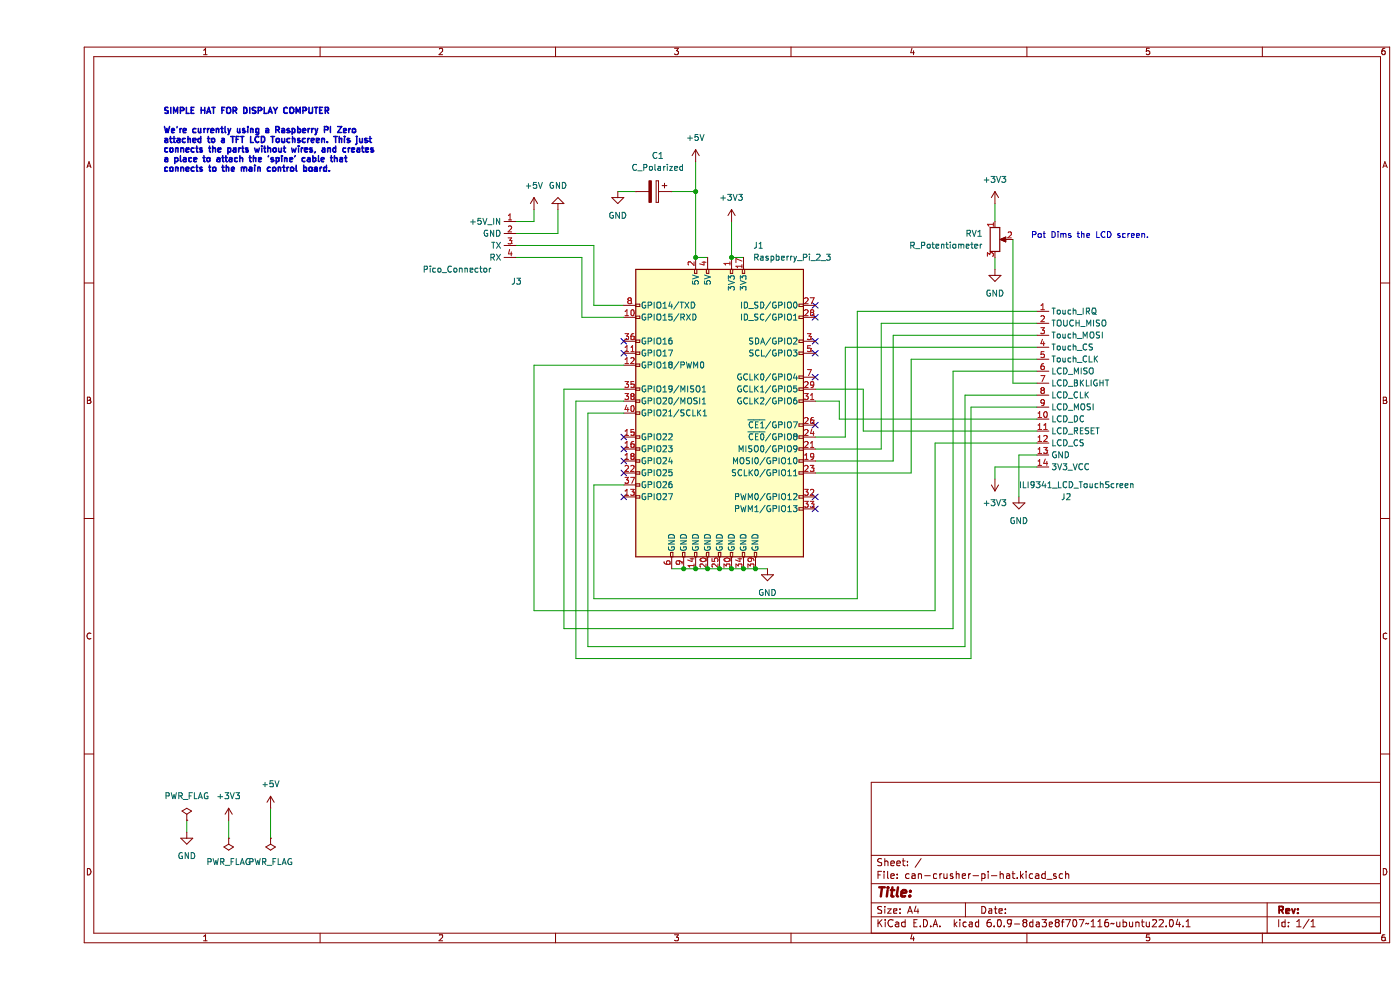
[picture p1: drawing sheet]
(kicad_sch (version 20211123) (generator eeschema)

 (paper "A4")

 (lib_symbols
  (symbol "Connector:Raspberry_Pi_2_3" (pin_names (offset 1.016)) (in_bom yes) (on_board yes)
   (property "Reference" "J" (id 0) (at -17.78 31.75 0) (effects (font (size 1.27 1.27)) (justify left bottom)))
   (property "Value" "Raspberry_Pi_2_3" (id 1) (at 10.16 -31.75 0) (effects (font (size 1.27 1.27)) (justify left top)))
   (property "Footprint" "" (id 2) (at 0 0 0) (effects (font (size 1.27 1.27)) hide))
   (property "Datasheet" "https://www.raspberrypi.org/documentation/hardware/raspberrypi/schematics/rpi_SCH_3bplus_1p0_reduced.pdf" (id 3) (at 0 0 0) (effects (font (size 1.27 1.27)) hide))
   (symbol "Raspberry_Pi_2_3_0_1"
    (rectangle (start -17.78 30.48) (end 17.78 -30.48) (stroke (width 0.254) (type default) (color 0 0 0 0)) (fill (type background))))
   (symbol "Raspberry_Pi_2_3_1_1"
    (rectangle (start -16.891 -17.526) (end -17.78 -18.034) (stroke (width 0) (type default) (color 0 0 0 0)) (fill (type none)))
    (rectangle (start -16.891 -14.986) (end -17.78 -15.494) (stroke (width 0) (type default) (color 0 0 0 0)) (fill (type none)))
    (rectangle (start -16.891 -12.446) (end -17.78 -12.954) (stroke (width 0) (type default) (color 0 0 0 0)) (fill (type none)))
    (rectangle (start -16.891 -9.906) (end -17.78 -10.414) (stroke (width 0) (type default) (color 0 0 0 0)) (fill (type none)))
    (rectangle (start -16.891 -7.366) (end -17.78 -7.874) (stroke (width 0) (type default) (color 0 0 0 0)) (fill (type none)))
    (rectangle (start -16.891 -4.826) (end -17.78 -5.334) (stroke (width 0) (type default) (color 0 0 0 0)) (fill (type none)))
    (rectangle (start -16.891 0.254) (end -17.78 -0.254) (stroke (width 0) (type default) (color 0 0 0 0)) (fill (type none)))
    (rectangle (start -16.891 2.794) (end -17.78 2.286) (stroke (width 0) (type default) (color 0 0 0 0)) (fill (type none)))
    (rectangle (start -16.891 5.334) (end -17.78 4.826) (stroke (width 0) (type default) (color 0 0 0 0)) (fill (type none)))
    (rectangle (start -16.891 10.414) (end -17.78 9.906) (stroke (width 0) (type default) (color 0 0 0 0)) (fill (type none)))
    (rectangle (start -16.891 12.954) (end -17.78 12.446) (stroke (width 0) (type default) (color 0 0 0 0)) (fill (type none)))
    (rectangle (start -16.891 15.494) (end -17.78 14.986) (stroke (width 0) (type default) (color 0 0 0 0)) (fill (type none)))
    (rectangle (start -16.891 20.574) (end -17.78 20.066) (stroke (width 0) (type default) (color 0 0 0 0)) (fill (type none)))
    (rectangle (start -16.891 23.114) (end -17.78 22.606) (stroke (width 0) (type default) (color 0 0 0 0)) (fill (type none)))
    (rectangle (start -10.414 -29.591) (end -9.906 -30.48) (stroke (width 0) (type default) (color 0 0 0 0)) (fill (type none)))
    (rectangle (start -7.874 -29.591) (end -7.366 -30.48) (stroke (width 0) (type default) (color 0 0 0 0)) (fill (type none)))
    (rectangle (start -5.334 -29.591) (end -4.826 -30.48) (stroke (width 0) (type default) (color 0 0 0 0)) (fill (type none)))
    (rectangle (start -5.334 30.48) (end -4.826 29.591) (stroke (width 0) (type default) (color 0 0 0 0)) (fill (type none)))
    (rectangle (start -2.794 -29.591) (end -2.286 -30.48) (stroke (width 0) (type default) (color 0 0 0 0)) (fill (type none)))
    (rectangle (start -2.794 30.48) (end -2.286 29.591) (stroke (width 0) (type default) (color 0 0 0 0)) (fill (type none)))
    (rectangle (start -0.254 -29.591) (end 0.254 -30.48) (stroke (width 0) (type default) (color 0 0 0 0)) (fill (type none)))
    (rectangle (start 2.286 -29.591) (end 2.794 -30.48) (stroke (width 0) (type default) (color 0 0 0 0)) (fill (type none)))
    (rectangle (start 2.286 30.48) (end 2.794 29.591) (stroke (width 0) (type default) (color 0 0 0 0)) (fill (type none)))
    (rectangle (start 4.826 -29.591) (end 5.334 -30.48) (stroke (width 0) (type default) (color 0 0 0 0)) (fill (type none)))
    (rectangle (start 4.826 30.48) (end 5.334 29.591) (stroke (width 0) (type default) (color 0 0 0 0)) (fill (type none)))
    (rectangle (start 7.366 -29.591) (end 7.874 -30.48) (stroke (width 0) (type default) (color 0 0 0 0)) (fill (type none)))
    (rectangle (start 17.78 -20.066) (end 16.891 -20.574) (stroke (width 0) (type default) (color 0 0 0 0)) (fill (type none)))
    (rectangle (start 17.78 -17.526) (end 16.891 -18.034) (stroke (width 0) (type default) (color 0 0 0 0)) (fill (type none)))
    (rectangle (start 17.78 -12.446) (end 16.891 -12.954) (stroke (width 0) (type default) (color 0 0 0 0)) (fill (type none)))
    (rectangle (start 17.78 -9.906) (end 16.891 -10.414) (stroke (width 0) (type default) (color 0 0 0 0)) (fill (type none)))
    (rectangle (start 17.78 -7.366) (end 16.891 -7.874) (stroke (width 0) (type default) (color 0 0 0 0)) (fill (type none)))
    (rectangle (start 17.78 -4.826) (end 16.891 -5.334) (stroke (width 0) (type default) (color 0 0 0 0)) (fill (type none)))
    (rectangle (start 17.78 -2.286) (end 16.891 -2.794) (stroke (width 0) (type default) (color 0 0 0 0)) (fill (type none)))
    (rectangle (start 17.78 2.794) (end 16.891 2.286) (stroke (width 0) (type default) (color 0 0 0 0)) (fill (type none)))
    (rectangle (start 17.78 5.334) (end 16.891 4.826) (stroke (width 0) (type default) (color 0 0 0 0)) (fill (type none)))
    (rectangle (start 17.78 7.874) (end 16.891 7.366) (stroke (width 0) (type default) (color 0 0 0 0)) (fill (type none)))
    (rectangle (start 17.78 12.954) (end 16.891 12.446) (stroke (width 0) (type default) (color 0 0 0 0)) (fill (type none)))
    (rectangle (start 17.78 15.494) (end 16.891 14.986) (stroke (width 0) (type default) (color 0 0 0 0)) (fill (type none)))
    (rectangle (start 17.78 20.574) (end 16.891 20.066) (stroke (width 0) (type default) (color 0 0 0 0)) (fill (type none)))
    (rectangle (start 17.78 23.114) (end 16.891 22.606) (stroke (width 0) (type default) (color 0 0 0 0)) (fill (type none)))
    (pin power_in line (at 2.54 33.02 270) (length 2.54) (name "3V3" (effects (font (size 1.27 1.27)))) (number "1" (effects (font (size 1.27 1.27)))))
    (pin bidirectional line (at -20.32 20.32 0) (length 2.54) (name "GPIO15/RXD" (effects (font (size 1.27 1.27)))) (number "10" (effects (font (size 1.27 1.27)))))
    (pin bidirectional line (at -20.32 12.7 0) (length 2.54) (name "GPIO17" (effects (font (size 1.27 1.27)))) (number "11" (effects (font (size 1.27 1.27)))))
    (pin bidirectional line (at -20.32 10.16 0) (length 2.54) (name "GPIO18/PWM0" (effects (font (size 1.27 1.27)))) (number "12" (effects (font (size 1.27 1.27)))))
    (pin bidirectional line (at -20.32 -17.78 0) (length 2.54) (name "GPIO27" (effects (font (size 1.27 1.27)))) (number "13" (effects (font (size 1.27 1.27)))))
    (pin power_in line (at -5.08 -33.02 90) (length 2.54) (name "GND" (effects (font (size 1.27 1.27)))) (number "14" (effects (font (size 1.27 1.27)))))
    (pin bidirectional line (at -20.32 -5.08 0) (length 2.54) (name "GPIO22" (effects (font (size 1.27 1.27)))) (number "15" (effects (font (size 1.27 1.27)))))
    (pin bidirectional line (at -20.32 -7.62 0) (length 2.54) (name "GPIO23" (effects (font (size 1.27 1.27)))) (number "16" (effects (font (size 1.27 1.27)))))
    (pin power_in line (at 5.08 33.02 270) (length 2.54) (name "3V3" (effects (font (size 1.27 1.27)))) (number "17" (effects (font (size 1.27 1.27)))))
    (pin bidirectional line (at -20.32 -10.16 0) (length 2.54) (name "GPIO24" (effects (font (size 1.27 1.27)))) (number "18" (effects (font (size 1.27 1.27)))))
    (pin bidirectional line (at 20.32 -10.16 180) (length 2.54) (name "MOSI0/GPIO10" (effects (font (size 1.27 1.27)))) (number "19" (effects (font (size 1.27 1.27)))))
    (pin power_in line (at -5.08 33.02 270) (length 2.54) (name "5V" (effects (font (size 1.27 1.27)))) (number "2" (effects (font (size 1.27 1.27)))))
    (pin power_in line (at -2.54 -33.02 90) (length 2.54) (name "GND" (effects (font (size 1.27 1.27)))) (number "20" (effects (font (size 1.27 1.27)))))
    (pin bidirectional line (at 20.32 -7.62 180) (length 2.54) (name "MISO0/GPIO9" (effects (font (size 1.27 1.27)))) (number "21" (effects (font (size 1.27 1.27)))))
    (pin bidirectional line (at -20.32 -12.7 0) (length 2.54) (name "GPIO25" (effects (font (size 1.27 1.27)))) (number "22" (effects (font (size 1.27 1.27)))))
    (pin bidirectional line (at 20.32 -12.7 180) (length 2.54) (name "SCLK0/GPIO11" (effects (font (size 1.27 1.27)))) (number "23" (effects (font (size 1.27 1.27)))))
    (pin bidirectional line (at 20.32 -5.08 180) (length 2.54) (name "~{CE0}/GPIO8" (effects (font (size 1.27 1.27)))) (number "24" (effects (font (size 1.27 1.27)))))
    (pin power_in line (at 0 -33.02 90) (length 2.54) (name "GND" (effects (font (size 1.27 1.27)))) (number "25" (effects (font (size 1.27 1.27)))))
    (pin bidirectional line (at 20.32 -2.54 180) (length 2.54) (name "~{CE1}/GPIO7" (effects (font (size 1.27 1.27)))) (number "26" (effects (font (size 1.27 1.27)))))
    (pin bidirectional line (at 20.32 22.86 180) (length 2.54) (name "ID_SD/GPIO0" (effects (font (size 1.27 1.27)))) (number "27" (effects (font (size 1.27 1.27)))))
    (pin bidirectional line (at 20.32 20.32 180) (length 2.54) (name "ID_SC/GPIO1" (effects (font (size 1.27 1.27)))) (number "28" (effects (font (size 1.27 1.27)))))
    (pin bidirectional line (at 20.32 5.08 180) (length 2.54) (name "GCLK1/GPIO5" (effects (font (size 1.27 1.27)))) (number "29" (effects (font (size 1.27 1.27)))))
    (pin bidirectional line (at 20.32 15.24 180) (length 2.54) (name "SDA/GPIO2" (effects (font (size 1.27 1.27)))) (number "3" (effects (font (size 1.27 1.27)))))
    (pin power_in line (at 2.54 -33.02 90) (length 2.54) (name "GND" (effects (font (size 1.27 1.27)))) (number "30" (effects (font (size 1.27 1.27)))))
    (pin bidirectional line (at 20.32 2.54 180) (length 2.54) (name "GCLK2/GPIO6" (effects (font (size 1.27 1.27)))) (number "31" (effects (font (size 1.27 1.27)))))
    (pin bidirectional line (at 20.32 -17.78 180) (length 2.54) (name "PWM0/GPIO12" (effects (font (size 1.27 1.27)))) (number "32" (effects (font (size 1.27 1.27)))))
    (pin bidirectional line (at 20.32 -20.32 180) (length 2.54) (name "PWM1/GPIO13" (effects (font (size 1.27 1.27)))) (number "33" (effects (font (size 1.27 1.27)))))
    (pin power_in line (at 5.08 -33.02 90) (length 2.54) (name "GND" (effects (font (size 1.27 1.27)))) (number "34" (effects (font (size 1.27 1.27)))))
    (pin bidirectional line (at -20.32 5.08 0) (length 2.54) (name "GPIO19/MISO1" (effects (font (size 1.27 1.27)))) (number "35" (effects (font (size 1.27 1.27)))))
    (pin bidirectional line (at -20.32 15.24 0) (length 2.54) (name "GPIO16" (effects (font (size 1.27 1.27)))) (number "36" (effects (font (size 1.27 1.27)))))
    (pin bidirectional line (at -20.32 -15.24 0) (length 2.54) (name "GPIO26" (effects (font (size 1.27 1.27)))) (number "37" (effects (font (size 1.27 1.27)))))
    (pin bidirectional line (at -20.32 2.54 0) (length 2.54) (name "GPIO20/MOSI1" (effects (font (size 1.27 1.27)))) (number "38" (effects (font (size 1.27 1.27)))))
    (pin power_in line (at 7.62 -33.02 90) (length 2.54) (name "GND" (effects (font (size 1.27 1.27)))) (number "39" (effects (font (size 1.27 1.27)))))
    (pin power_in line (at -2.54 33.02 270) (length 2.54) (name "5V" (effects (font (size 1.27 1.27)))) (number "4" (effects (font (size 1.27 1.27)))))
    (pin bidirectional line (at -20.32 0 0) (length 2.54) (name "GPIO21/SCLK1" (effects (font (size 1.27 1.27)))) (number "40" (effects (font (size 1.27 1.27)))))
    (pin bidirectional line (at 20.32 12.7 180) (length 2.54) (name "SCL/GPIO3" (effects (font (size 1.27 1.27)))) (number "5" (effects (font (size 1.27 1.27)))))
    (pin power_in line (at -10.16 -33.02 90) (length 2.54) (name "GND" (effects (font (size 1.27 1.27)))) (number "6" (effects (font (size 1.27 1.27)))))
    (pin bidirectional line (at 20.32 7.62 180) (length 2.54) (name "GCLK0/GPIO4" (effects (font (size 1.27 1.27)))) (number "7" (effects (font (size 1.27 1.27)))))
    (pin bidirectional line (at -20.32 22.86 0) (length 2.54) (name "GPIO14/TXD" (effects (font (size 1.27 1.27)))) (number "8" (effects (font (size 1.27 1.27)))))
    (pin power_in line (at -7.62 -33.02 90) (length 2.54) (name "GND" (effects (font (size 1.27 1.27)))) (number "9" (effects (font (size 1.27 1.27)))))))
  (symbol "Device:C_Polarized" (pin_numbers hide) (pin_names (offset 0.254)) (in_bom yes) (on_board yes)
   (property "Reference" "C" (id 0) (at 0.635 2.54 0) (effects (font (size 1.27 1.27)) (justify left)))
   (property "Value" "C_Polarized" (id 1) (at 0.635 -2.54 0) (effects (font (size 1.27 1.27)) (justify left)))
   (property "Footprint" "" (id 2) (at 0.9652 -3.81 0) (effects (font (size 1.27 1.27)) hide))
   (property "Datasheet" "~" (id 3) (at 0 0 0) (effects (font (size 1.27 1.27)) hide))
   (symbol "C_Polarized_0_1"
    (rectangle (start -2.286 0.508) (end 2.286 1.016) (stroke (width 0) (type default) (color 0 0 0 0)) (fill (type none)))
    (polyline (pts (xy -1.778 2.286) (xy -0.762 2.286)) (stroke (width 0) (type default) (color 0 0 0 0)) (fill (type none)))
    (polyline (pts (xy -1.27 2.794) (xy -1.27 1.778)) (stroke (width 0) (type default) (color 0 0 0 0)) (fill (type none)))
    (rectangle (start 2.286 -0.508) (end -2.286 -1.016) (stroke (width 0) (type default) (color 0 0 0 0)) (fill (type outline))))
   (symbol "C_Polarized_1_1"
    (pin passive line (at 0 3.81 270) (length 2.794) (name "~" (effects (font (size 1.27 1.27)))) (number "1" (effects (font (size 1.27 1.27)))))
    (pin passive line (at 0 -3.81 90) (length 2.794) (name "~" (effects (font (size 1.27 1.27)))) (number "2" (effects (font (size 1.27 1.27)))))))
  (symbol "Device:R_Potentiometer" (pin_names (offset 1.016) hide) (in_bom yes) (on_board yes)
   (property "Reference" "RV" (id 0) (at -4.445 0 90) (effects (font (size 1.27 1.27))))
   (property "Value" "R_Potentiometer" (id 1) (at -2.54 0 90) (effects (font (size 1.27 1.27))))
   (property "Footprint" "" (id 2) (at 0 0 0) (effects (font (size 1.27 1.27)) hide))
   (property "Datasheet" "~" (id 3) (at 0 0 0) (effects (font (size 1.27 1.27)) hide))
   (symbol "R_Potentiometer_0_1"
    (polyline (pts (xy 2.54 0) (xy 1.524 0)) (stroke (width 0) (type default) (color 0 0 0 0)) (fill (type none)))
    (polyline (pts (xy 1.143 0) (xy 2.286 0.508) (xy 2.286 -0.508) (xy 1.143 0)) (stroke (width 0) (type default) (color 0 0 0 0)) (fill (type outline)))
    (rectangle (start 1.016 2.54) (end -1.016 -2.54) (stroke (width 0.254) (type default) (color 0 0 0 0)) (fill (type none))))
   (symbol "R_Potentiometer_1_1"
    (pin passive line (at 0 3.81 270) (length 1.27) (name "1" (effects (font (size 1.27 1.27)))) (number "1" (effects (font (size 1.27 1.27)))))
    (pin passive line (at 3.81 0 180) (length 1.27) (name "2" (effects (font (size 1.27 1.27)))) (number "2" (effects (font (size 1.27 1.27)))))
    (pin passive line (at 0 -3.81 90) (length 1.27) (name "3" (effects (font (size 1.27 1.27)))) (number "3" (effects (font (size 1.27 1.27)))))))
  (symbol "PiHat:ILI9341_LCD_TouchScreen" (in_bom yes) (on_board yes)
   (property "Reference" "J" (id 0) (at 0 -10.16 0) (effects (font (size 1.27 1.27))))
   (property "Value" "ILI9341_LCD_TouchScreen" (id 1) (at 0 -6.35 0) (effects (font (size 1.27 1.27))))
   (property "Footprint" "" (id 2) (at 0 0 0) (effects (font (size 1.27 1.27)) hide))
   (property "Datasheet" "" (id 3) (at 0 0 0) (effects (font (size 1.27 1.27)) hide))
   (symbol "ILI9341_LCD_TouchScreen_1_1"
    (pin input line (at -2.54 33.02 0) (length 2.54) (name "Touch_IRQ" (effects (font (size 1.27 1.27)))) (number "1" (effects (font (size 1.27 1.27)))))
    (pin input line (at -2.54 10.16 0) (length 2.54) (name "LCD_DC" (effects (font (size 1.27 1.27)))) (number "10" (effects (font (size 1.27 1.27)))))
    (pin input line (at -2.54 7.62 0) (length 2.54) (name "LCD_RESET" (effects (font (size 1.27 1.27)))) (number "11" (effects (font (size 1.27 1.27)))))
    (pin input line (at -2.54 5.08 0) (length 2.54) (name "LCD_CS" (effects (font (size 1.27 1.27)))) (number "12" (effects (font (size 1.27 1.27)))))
    (pin power_in line (at -2.54 2.54 0) (length 2.54) (name "GND" (effects (font (size 1.27 1.27)))) (number "13" (effects (font (size 1.27 1.27)))))
    (pin power_in line (at -2.54 0 0) (length 2.54) (name "3V3_VCC" (effects (font (size 1.27 1.27)))) (number "14" (effects (font (size 1.27 1.27)))))
    (pin input line (at -2.54 30.48 0) (length 2.54) (name "TOUCH_MISO" (effects (font (size 1.27 1.27)))) (number "2" (effects (font (size 1.27 1.27)))))
    (pin input line (at -2.54 27.94 0) (length 2.54) (name "Touch_MOSI" (effects (font (size 1.27 1.27)))) (number "3" (effects (font (size 1.27 1.27)))))
    (pin input line (at -2.54 25.4 0) (length 2.54) (name "Touch_CS" (effects (font (size 1.27 1.27)))) (number "4" (effects (font (size 1.27 1.27)))))
    (pin input line (at -2.54 22.86 0) (length 2.54) (name "Touch_CLK" (effects (font (size 1.27 1.27)))) (number "5" (effects (font (size 1.27 1.27)))))
    (pin input line (at -2.54 20.32 0) (length 2.54) (name "LCD_MISO" (effects (font (size 1.27 1.27)))) (number "6" (effects (font (size 1.27 1.27)))))
    (pin power_out line (at -2.54 17.78 0) (length 2.54) (name "LCD_BKLIGHT" (effects (font (size 1.27 1.27)))) (number "7" (effects (font (size 1.27 1.27)))))
    (pin input line (at -2.54 15.24 0) (length 2.54) (name "LCD_CLK" (effects (font (size 1.27 1.27)))) (number "8" (effects (font (size 1.27 1.27)))))
    (pin input line (at -2.54 12.7 0) (length 2.54) (name "LCD_MOSI" (effects (font (size 1.27 1.27)))) (number "9" (effects (font (size 1.27 1.27)))))))
  (symbol "PiHat:Pico_Connector" (in_bom yes) (on_board yes)
   (property "Reference" "J3" (id 0) (at -1.27 -16.51 0) (effects (font (size 1.27 1.27)) (justify left)))
   (property "Value" "Pico_Connector" (id 1) (at 5.08 -13.97 0) (effects (font (size 1.27 1.27)) (justify left)))
   (property "Footprint" "Connector_PinSocket_2.54mm:PinSocket_1x04_P2.54mm_Vertical" (id 2) (at 0 0 0) (effects (font (size 1.27 1.27)) hide))
   (property "Datasheet" "" (id 3) (at 0 0 0) (effects (font (size 1.27 1.27)) hide))
   (symbol "Pico_Connector_1_1"
    (pin power_in line (at 0 -3.81 0) (length 2.54) (name "+5V_IN" (effects (font (size 1.27 1.27)))) (number "1" (effects (font (size 1.27 1.27)))))
    (pin power_in line (at 0 -6.35 0) (length 2.54) (name "GND" (effects (font (size 1.27 1.27)))) (number "2" (effects (font (size 1.27 1.27)))))
    (pin input line (at 0 -8.89 0) (length 2.54) (name "TX" (effects (font (size 1.27 1.27)))) (number "3" (effects (font (size 1.27 1.27)))))
    (pin input line (at 0 -11.43 0) (length 2.54) (name "RX" (effects (font (size 1.27 1.27)))) (number "4" (effects (font (size 1.27 1.27)))))))
  (symbol "power:+3V3" (power) (pin_names (offset 0)) (in_bom yes) (on_board yes)
   (property "Reference" "#PWR" (id 0) (at 0 -3.81 0) (effects (font (size 1.27 1.27)) hide))
   (property "Value" "+3V3" (id 1) (at 0 3.556 0) (effects (font (size 1.27 1.27))))
   (property "Footprint" "" (id 2) (at 0 0 0) (effects (font (size 1.27 1.27)) hide))
   (property "Datasheet" "" (id 3) (at 0 0 0) (effects (font (size 1.27 1.27)) hide))
   (symbol "+3V3_0_1"
    (polyline (pts (xy -0.762 1.27) (xy 0 2.54)) (stroke (width 0) (type default) (color 0 0 0 0)) (fill (type none)))
    (polyline (pts (xy 0 0) (xy 0 2.54)) (stroke (width 0) (type default) (color 0 0 0 0)) (fill (type none)))
    (polyline (pts (xy 0 2.54) (xy 0.762 1.27)) (stroke (width 0) (type default) (color 0 0 0 0)) (fill (type none))))
   (symbol "+3V3_1_1"
    (pin power_in line (at 0 0 90) (length 0) hide (name "+3V3" (effects (font (size 1.27 1.27)))) (number "1" (effects (font (size 1.27 1.27)))))))
  (symbol "power:+5V" (power) (pin_names (offset 0)) (in_bom yes) (on_board yes)
   (property "Reference" "#PWR" (id 0) (at 0 -3.81 0) (effects (font (size 1.27 1.27)) hide))
   (property "Value" "+5V" (id 1) (at 0 3.556 0) (effects (font (size 1.27 1.27))))
   (property "Footprint" "" (id 2) (at 0 0 0) (effects (font (size 1.27 1.27)) hide))
   (property "Datasheet" "" (id 3) (at 0 0 0) (effects (font (size 1.27 1.27)) hide))
   (symbol "+5V_0_1"
    (polyline (pts (xy -0.762 1.27) (xy 0 2.54)) (stroke (width 0) (type default) (color 0 0 0 0)) (fill (type none)))
    (polyline (pts (xy 0 0) (xy 0 2.54)) (stroke (width 0) (type default) (color 0 0 0 0)) (fill (type none)))
    (polyline (pts (xy 0 2.54) (xy 0.762 1.27)) (stroke (width 0) (type default) (color 0 0 0 0)) (fill (type none))))
   (symbol "+5V_1_1"
    (pin power_in line (at 0 0 90) (length 0) hide (name "+5V" (effects (font (size 1.27 1.27)))) (number "1" (effects (font (size 1.27 1.27)))))))
  (symbol "power:GND" (power) (pin_names (offset 0)) (in_bom yes) (on_board yes)
   (property "Reference" "#PWR" (id 0) (at 0 -6.35 0) (effects (font (size 1.27 1.27)) hide))
   (property "Value" "GND" (id 1) (at 0 -3.81 0) (effects (font (size 1.27 1.27))))
   (property "Footprint" "" (id 2) (at 0 0 0) (effects (font (size 1.27 1.27)) hide))
   (property "Datasheet" "" (id 3) (at 0 0 0) (effects (font (size 1.27 1.27)) hide))
   (symbol "GND_0_1"
    (polyline (pts (xy 0 0) (xy 0 -1.27) (xy 1.27 -1.27) (xy 0 -2.54) (xy -1.27 -1.27) (xy 0 -1.27)) (stroke (width 0) (type default) (color 0 0 0 0)) (fill (type none))))
   (symbol "GND_1_1"
    (pin power_in line (at 0 0 270) (length 0) hide (name "GND" (effects (font (size 1.27 1.27)))) (number "1" (effects (font (size 1.27 1.27)))))))
  (symbol "power:PWR_FLAG" (power) (pin_numbers hide) (pin_names (offset 0) hide) (in_bom yes) (on_board yes)
   (property "Reference" "#FLG" (id 0) (at 0 1.905 0) (effects (font (size 1.27 1.27)) hide))
   (property "Value" "PWR_FLAG" (id 1) (at 0 3.81 0) (effects (font (size 1.27 1.27))))
   (property "Footprint" "" (id 2) (at 0 0 0) (effects (font (size 1.27 1.27)) hide))
   (property "Datasheet" "~" (id 3) (at 0 0 0) (effects (font (size 1.27 1.27)) hide))
   (symbol "PWR_FLAG_0_0"
    (pin power_out line (at 0 0 90) (length 0) (name "pwr" (effects (font (size 1.27 1.27)))) (number "1" (effects (font (size 1.27 1.27))))))
   (symbol "PWR_FLAG_0_1"
    (polyline (pts (xy 0 0) (xy 0 1.27) (xy -1.016 1.905) (xy 0 2.54) (xy 1.016 1.905) (xy 0 1.27)) (stroke (width 0) (type default) (color 0 0 0 0)) (fill (type none))))))

 (junction (at 137.16 120.65) (diameter 0) (color 0 0 0 0))
 (junction (at 152.4 120.65) (diameter 0) (color 0 0 0 0))
 (junction (at 149.86 120.65) (diameter 0) (color 0 0 0 0))
 (junction (at 144.78 120.65) (diameter 0) (color 0 0 0 0))
 (junction (at 142.24 120.65) (diameter 0) (color 0 0 0 0))
 (junction (at 147.32 120.65) (diameter 0) (color 0 0 0 0))
 (junction (at 139.7 40.64) (diameter 0) (color 0 0 0 0))
 (junction (at 147.32 54.61) (diameter 0) (color 0 0 0 0))
 (junction (at 139.7 54.61) (diameter 0) (color 0 0 0 0))
 (junction (at 139.7 120.65) (diameter 0) (color 0 0 0 0))

 (no_connect (at 165.1 67.31))
 (no_connect (at 124.46 105.41))
 (no_connect (at 165.1 105.41))
 (no_connect (at 124.46 100.33))
 (no_connect (at 165.1 90.17))
 (no_connect (at 165.1 64.77))
 (no_connect (at 124.46 72.39))
 (no_connect (at 124.46 92.71))
 (no_connect (at 165.1 107.95))
 (no_connect (at 124.46 74.93))
 (no_connect (at 165.1 74.93))
 (no_connect (at 165.1 80.01))
 (no_connect (at 124.46 95.25))
 (no_connect (at 124.46 97.79))
 (no_connect (at 165.1 72.39))

 (wire (pts (xy 203.2 99.06) (xy 203.2 101.6)) (stroke (width 0) (type default) (color 0 0 0 0)))
 (wire (pts (xy 212.09 86.36) (xy 198.12 86.36)) (stroke (width 0) (type default) (color 0 0 0 0)))
 (wire (pts (xy 118.11 102.87) (xy 124.46 102.87)) (stroke (width 0) (type default) (color 0 0 0 0)))
 (wire (pts (xy 142.24 120.65) (xy 144.78 120.65)) (stroke (width 0) (type default) (color 0 0 0 0)))
 (wire (pts (xy 139.7 54.61) (xy 142.24 54.61)) (stroke (width 0) (type default) (color 0 0 0 0)))
 (wire (pts (xy 185.42 76.2) (xy 185.42 100.33)) (stroke (width 0) (type default) (color 0 0 0 0)))
 (wire (pts (xy 139.7 40.64) (xy 139.7 54.61)) (stroke (width 0) (type default) (color 0 0 0 0)))
 (wire (pts (xy 207.01 81.28) (xy 212.09 81.28)) (stroke (width 0) (type default) (color 0 0 0 0)))
 (wire (pts (xy 203.2 54.61) (xy 203.2 57.15)) (stroke (width 0) (type default) (color 0 0 0 0)))
 (wire (pts (xy 208.28 96.52) (xy 208.28 105.41)) (stroke (width 0) (type default) (color 0 0 0 0)))
 (wire (pts (xy 185.42 100.33) (xy 165.1 100.33)) (stroke (width 0) (type default) (color 0 0 0 0)))
 (wire (pts (xy 179.07 95.25) (xy 165.1 95.25)) (stroke (width 0) (type default) (color 0 0 0 0)))
 (wire (pts (xy 134.62 120.65) (xy 137.16 120.65)) (stroke (width 0) (type default) (color 0 0 0 0)))
 (wire (pts (xy 212.09 96.52) (xy 208.28 96.52)) (stroke (width 0) (type default) (color 0 0 0 0)))
 (wire (pts (xy 165.1 85.09) (xy 170.18 85.09)) (stroke (width 0) (type default) (color 0 0 0 0)))
 (wire (pts (xy 170.18 88.9) (xy 170.18 85.09)) (stroke (width 0) (type default) (color 0 0 0 0)))
 (wire (pts (xy 212.09 66.04) (xy 173.99 66.04)) (stroke (width 0) (type default) (color 0 0 0 0)))
 (wire (pts (xy 196.85 137.16) (xy 116.84 137.16)) (stroke (width 0) (type default) (color 0 0 0 0)))
 (wire (pts (xy 105.41 77.47) (xy 124.46 77.47)) (stroke (width 0) (type default) (color 0 0 0 0)))
 (wire (pts (xy 212.09 73.66) (xy 171.45 73.66)) (stroke (width 0) (type default) (color 0 0 0 0)))
 (wire (pts (xy 207.01 50.8) (xy 207.01 81.28)) (stroke (width 0) (type default) (color 0 0 0 0)))
 (wire (pts (xy 171.45 92.71) (xy 165.1 92.71)) (stroke (width 0) (type default) (color 0 0 0 0)))
 (wire (pts (xy 212.09 83.82) (xy 196.85 83.82)) (stroke (width 0) (type default) (color 0 0 0 0)))
 (wire (pts (xy 101.6 46.99) (xy 105.41 46.99)) (stroke (width 0) (type default) (color 0 0 0 0)))
 (wire (pts (xy 179.07 68.58) (xy 179.07 95.25)) (stroke (width 0) (type default) (color 0 0 0 0)))
 (wire (pts (xy 31.75 173.99) (xy 31.75 176.53)) (stroke (width 0) (type default) (color 0 0 0 0)))
 (wire (pts (xy 194.31 78.74) (xy 194.31 133.35)) (stroke (width 0) (type default) (color 0 0 0 0)))
 (wire (pts (xy 212.09 78.74) (xy 194.31 78.74)) (stroke (width 0) (type default) (color 0 0 0 0)))
 (wire (pts (xy 101.6 52.07) (xy 118.11 52.07)) (stroke (width 0) (type default) (color 0 0 0 0)))
 (wire (pts (xy 40.64 173.99) (xy 40.64 177.8)) (stroke (width 0) (type default) (color 0 0 0 0)))
 (wire (pts (xy 147.32 54.61) (xy 149.86 54.61)) (stroke (width 0) (type default) (color 0 0 0 0)))
 (wire (pts (xy 212.09 91.44) (xy 175.26 91.44)) (stroke (width 0) (type default) (color 0 0 0 0)))
 (wire (pts (xy 123.19 40.64) (xy 127 40.64)) (stroke (width 0) (type default) (color 0 0 0 0)))
 (wire (pts (xy 49.53 171.45) (xy 49.53 177.8)) (stroke (width 0) (type default) (color 0 0 0 0)))
 (wire (pts (xy 115.57 54.61) (xy 115.57 67.31)) (stroke (width 0) (type default) (color 0 0 0 0)))
 (wire (pts (xy 181.61 97.79) (xy 165.1 97.79)) (stroke (width 0) (type default) (color 0 0 0 0)))
 (wire (pts (xy 147.32 46.99) (xy 147.32 54.61)) (stroke (width 0) (type default) (color 0 0 0 0)))
 (wire (pts (xy 101.6 54.61) (xy 115.57 54.61)) (stroke (width 0) (type default) (color 0 0 0 0)))
 (wire (pts (xy 175.26 91.44) (xy 175.26 82.55)) (stroke (width 0) (type default) (color 0 0 0 0)))
 (wire (pts (xy 152.4 120.65) (xy 154.94 120.65)) (stroke (width 0) (type default) (color 0 0 0 0)))
 (wire (pts (xy 144.78 120.65) (xy 147.32 120.65)) (stroke (width 0) (type default) (color 0 0 0 0)))
 (wire (pts (xy 118.11 64.77) (xy 124.46 64.77)) (stroke (width 0) (type default) (color 0 0 0 0)))
 (wire (pts (xy 114.3 85.09) (xy 124.46 85.09)) (stroke (width 0) (type default) (color 0 0 0 0)))
 (wire (pts (xy 105.41 44.45) (xy 105.41 46.99)) (stroke (width 0) (type default) (color 0 0 0 0)))
 (wire (pts (xy 175.26 82.55) (xy 165.1 82.55)) (stroke (width 0) (type default) (color 0 0 0 0)))
 (wire (pts (xy 203.2 43.18) (xy 203.2 46.99)) (stroke (width 0) (type default) (color 0 0 0 0)))
 (wire (pts (xy 118.11 127) (xy 118.11 102.87)) (stroke (width 0) (type default) (color 0 0 0 0)))
 (wire (pts (xy 190.5 129.54) (xy 105.41 129.54)) (stroke (width 0) (type default) (color 0 0 0 0)))
 (wire (pts (xy 173.99 66.04) (xy 173.99 127)) (stroke (width 0) (type default) (color 0 0 0 0)))
 (wire (pts (xy 118.11 52.07) (xy 118.11 64.77)) (stroke (width 0) (type default) (color 0 0 0 0)))
 (wire (pts (xy 147.32 120.65) (xy 149.86 120.65)) (stroke (width 0) (type default) (color 0 0 0 0)))
 (wire (pts (xy 134.62 40.64) (xy 139.7 40.64)) (stroke (width 0) (type default) (color 0 0 0 0)))
 (wire (pts (xy 137.16 120.65) (xy 139.7 120.65)) (stroke (width 0) (type default) (color 0 0 0 0)))
 (wire (pts (xy 181.61 71.12) (xy 181.61 97.79)) (stroke (width 0) (type default) (color 0 0 0 0)))
 (wire (pts (xy 114.3 139.7) (xy 114.3 85.09)) (stroke (width 0) (type default) (color 0 0 0 0)))
 (wire (pts (xy 171.45 73.66) (xy 171.45 92.71)) (stroke (width 0) (type default) (color 0 0 0 0)))
 (wire (pts (xy 212.09 71.12) (xy 181.61 71.12)) (stroke (width 0) (type default) (color 0 0 0 0)))
 (wire (pts (xy 190.5 93.98) (xy 190.5 129.54)) (stroke (width 0) (type default) (color 0 0 0 0)))
 (wire (pts (xy 116.84 137.16) (xy 116.84 87.63)) (stroke (width 0) (type default) (color 0 0 0 0)))
 (wire (pts (xy 101.6 49.53) (xy 110.49 49.53)) (stroke (width 0) (type default) (color 0 0 0 0)))
 (wire (pts (xy 212.09 93.98) (xy 190.5 93.98)) (stroke (width 0) (type default) (color 0 0 0 0)))
 (wire (pts (xy 111.76 82.55) (xy 124.46 82.55)) (stroke (width 0) (type default) (color 0 0 0 0)))
 (wire (pts (xy 198.12 139.7) (xy 114.3 139.7)) (stroke (width 0) (type default) (color 0 0 0 0)))
 (wire (pts (xy 139.7 120.65) (xy 142.24 120.65)) (stroke (width 0) (type default) (color 0 0 0 0)))
 (wire (pts (xy 105.41 129.54) (xy 105.41 77.47)) (stroke (width 0) (type default) (color 0 0 0 0)))
 (wire (pts (xy 139.7 34.29) (xy 139.7 40.64)) (stroke (width 0) (type default) (color 0 0 0 0)))
 (wire (pts (xy 116.84 87.63) (xy 124.46 87.63)) (stroke (width 0) (type default) (color 0 0 0 0)))
 (wire (pts (xy 212.09 76.2) (xy 185.42 76.2)) (stroke (width 0) (type default) (color 0 0 0 0)))
 (wire (pts (xy 194.31 133.35) (xy 111.76 133.35)) (stroke (width 0) (type default) (color 0 0 0 0)))
 (wire (pts (xy 115.57 67.31) (xy 124.46 67.31)) (stroke (width 0) (type default) (color 0 0 0 0)))
 (wire (pts (xy 111.76 133.35) (xy 111.76 82.55)) (stroke (width 0) (type default) (color 0 0 0 0)))
 (wire (pts (xy 173.99 127) (xy 118.11 127)) (stroke (width 0) (type default) (color 0 0 0 0)))
 (wire (pts (xy 198.12 86.36) (xy 198.12 139.7)) (stroke (width 0) (type default) (color 0 0 0 0)))
 (wire (pts (xy 196.85 83.82) (xy 196.85 137.16)) (stroke (width 0) (type default) (color 0 0 0 0)))
 (wire (pts (xy 212.09 88.9) (xy 170.18 88.9)) (stroke (width 0) (type default) (color 0 0 0 0)))
 (wire (pts (xy 212.09 99.06) (xy 203.2 99.06)) (stroke (width 0) (type default) (color 0 0 0 0)))
 (wire (pts (xy 149.86 120.65) (xy 152.4 120.65)) (stroke (width 0) (type default) (color 0 0 0 0)))
 (wire (pts (xy 110.49 44.45) (xy 110.49 49.53)) (stroke (width 0) (type default) (color 0 0 0 0)))
 (wire (pts (xy 212.09 68.58) (xy 179.07 68.58)) (stroke (width 0) (type default) (color 0 0 0 0)))

 (text "SIMPLE HAT FOR DISPLAY COMPUTER\n\nWe're currently using a Raspberry PI Zero\nattached to a TFT LCD Touchscreen. This just\nconnects the parts without wires, and creates\na place to attach the 'spine' cable that \nconnects to the main control board." (at 26.67 36.83 0) (effects (font (size 1.27 1.27) (thickness 0.254) bold) (justify left bottom)))
 (text "Pot Dims the LCD screen.\n" (at 210.82 50.8 0) (effects (font (size 1.27 1.27)) (justify left bottom)))

 (symbol (lib_id "Device:R_Potentiometer") (at 203.2 50.8 0) (unit 1) (in_bom yes) (on_board yes) (fields_autoplaced)
  (property "Reference" "RV1" (id 0) (at 200.66 49.5299 0) (effects (font (size 1.27 1.27)) (justify right)))
  (property "Value" "R_Potentiometer" (id 1) (at 200.66 52.0699 0) (effects (font (size 1.27 1.27)) (justify right)))
  (property "Footprint" "Potentiometer_THT:Potentiometer_Runtron_RM-065_Vertical" (id 2) (at 203.2 50.8 0) (effects (font (size 1.27 1.27)) hide))
  (property "Datasheet" "~" (id 3) (at 203.2 50.8 0) (effects (font (size 1.27 1.27)) hide)) (pin "1") (pin "2") (pin "3"))

 (symbol (lib_id "power:GND") (at 123.19 40.64 0) (unit 1) (in_bom yes) (on_board yes) (fields_autoplaced)
  (property "Reference" "#PWR0106" (id 0) (at 123.19 46.99 0) (effects (font (size 1.27 1.27)) hide))
  (property "Value" "GND" (id 1) (at 123.19 45.72 0))
  (property "Footprint" "" (id 2) (at 123.19 40.64 0) (effects (font (size 1.27 1.27)) hide))
  (property "Datasheet" "" (id 3) (at 123.19 40.64 0) (effects (font (size 1.27 1.27)) hide)) (pin "1"))

 (symbol (lib_id "power:+5V") (at 139.7 34.29 0) (unit 1) (in_bom yes) (on_board yes) (fields_autoplaced)
  (property "Reference" "#PWR05" (id 0) (at 139.7 38.1 0) (effects (font (size 1.27 1.27)) hide))
  (property "Value" "+5V" (id 1) (at 139.7 29.21 0))
  (property "Footprint" "" (id 2) (at 139.7 34.29 0) (effects (font (size 1.27 1.27)) hide))
  (property "Datasheet" "" (id 3) (at 139.7 34.29 0) (effects (font (size 1.27 1.27)) hide)) (pin "1"))

 (symbol (lib_id "power:PWR_FLAG") (at 49.53 177.8 0) (mirror x) (unit 1) (in_bom yes) (on_board yes) (fields_autoplaced)
  (property "Reference" "#FLG01" (id 0) (at 49.53 179.705 0) (effects (font (size 1.27 1.27)) hide))
  (property "Value" "PWR_FLAG" (id 1) (at 49.53 182.88 0))
  (property "Footprint" "" (id 2) (at 49.53 177.8 0) (effects (font (size 1.27 1.27)) hide))
  (property "Datasheet" "~" (id 3) (at 49.53 177.8 0) (effects (font (size 1.27 1.27)) hide)) (pin "1"))

 (symbol (lib_id "Connector:Raspberry_Pi_2_3") (at 144.78 87.63 0) (unit 1) (in_bom yes) (on_board yes) (fields_autoplaced)
  (property "Reference" "J1" (id 0) (at 151.8794 52.07 0) (effects (font (size 1.27 1.27)) (justify left)))
  (property "Value" "Raspberry_Pi_2_3" (id 1) (at 151.8794 54.61 0) (effects (font (size 1.27 1.27)) (justify left)))
  (property "Footprint" "Module:Raspberry_Pi_Zero_Socketed_THT_FaceDown_MountingHoles" (id 2) (at 144.78 87.63 0) (effects (font (size 1.27 1.27)) hide))
  (property "Datasheet" "https://www.raspberrypi.org/documentation/hardware/raspberrypi/schematics/rpi_SCH_3bplus_1p0_reduced.pdf" (id 3) (at 144.78 87.63 0) (effects (font (size 1.27 1.27)) hide)) (pin "1") (pin "10") (pin "11") (pin "12") (pin "13") (pin "14") (pin "15") (pin "16") (pin "17") (pin "18") (pin "19") (pin "2") (pin "20") (pin "21") (pin "22") (pin "23") (pin "24") (pin "25") (pin "26") (pin "27") (pin "28") (pin "29") (pin "3") (pin "30") (pin "31") (pin "32") (pin "33") (pin "34") (pin "35") (pin "36") (pin "37") (pin "38") (pin "39") (pin "4") (pin "40") (pin "5") (pin "6") (pin "7") (pin "8") (pin "9"))

 (symbol (lib_id "power:+3V3") (at 203.2 43.18 0) (unit 1) (in_bom yes) (on_board yes) (fields_autoplaced)
  (property "Reference" "#PWR0105" (id 0) (at 203.2 46.99 0) (effects (font (size 1.27 1.27)) hide))
  (property "Value" "+3V3" (id 1) (at 203.2 38.1 0))
  (property "Footprint" "" (id 2) (at 203.2 43.18 0) (effects (font (size 1.27 1.27)) hide))
  (property "Datasheet" "" (id 3) (at 203.2 43.18 0) (effects (font (size 1.27 1.27)) hide)) (pin "1"))

 (symbol (lib_id "power:GND") (at 31.75 176.53 0) (unit 1) (in_bom yes) (on_board yes) (fields_autoplaced)
  (property "Reference" "#PWR0102" (id 0) (at 31.75 182.88 0) (effects (font (size 1.27 1.27)) hide))
  (property "Value" "GND" (id 1) (at 31.75 181.61 0))
  (property "Footprint" "" (id 2) (at 31.75 176.53 0) (effects (font (size 1.27 1.27)) hide))
  (property "Datasheet" "" (id 3) (at 31.75 176.53 0) (effects (font (size 1.27 1.27)) hide)) (pin "1"))

 (symbol (lib_id "power:GND") (at 110.49 44.45 0) (mirror x) (unit 1) (in_bom yes) (on_board yes) (fields_autoplaced)
  (property "Reference" "#PWR06" (id 0) (at 110.49 38.1 0) (effects (font (size 1.27 1.27)) hide))
  (property "Value" "GND" (id 1) (at 110.49 39.37 0))
  (property "Footprint" "" (id 2) (at 110.49 44.45 0) (effects (font (size 1.27 1.27)) hide))
  (property "Datasheet" "" (id 3) (at 110.49 44.45 0) (effects (font (size 1.27 1.27)) hide)) (pin "1"))

 (symbol (lib_id "power:PWR_FLAG") (at 31.75 173.99 0) (unit 1) (in_bom yes) (on_board yes) (fields_autoplaced)
  (property "Reference" "#FLG0101" (id 0) (at 31.75 172.085 0) (effects (font (size 1.27 1.27)) hide))
  (property "Value" "PWR_FLAG" (id 1) (at 31.75 168.91 0))
  (property "Footprint" "" (id 2) (at 31.75 173.99 0) (effects (font (size 1.27 1.27)) hide))
  (property "Datasheet" "~" (id 3) (at 31.75 173.99 0) (effects (font (size 1.27 1.27)) hide)) (pin "1"))

 (symbol (lib_id "PiHat:ILI9341_LCD_TouchScreen") (at 214.63 99.06 0) (unit 1) (in_bom yes) (on_board yes)
  (property "Reference" "J2" (id 0) (at 217.17 105.41 0) (effects (font (size 1.27 1.27)) (justify left)))
  (property "Value" "ILI9341_LCD_TouchScreen" (id 1) (at 208.28 102.87 0) (effects (font (size 1.27 1.27)) (justify left)))
  (property "Footprint" "Connector_PinSocket_2.54mm:PinSocket_1x14_P2.54mm_Vertical" (id 2) (at 214.63 99.06 0) (effects (font (size 1.27 1.27)) hide))
  (property "Datasheet" "" (id 3) (at 214.63 99.06 0) (effects (font (size 1.27 1.27)) hide)) (pin "1") (pin "10") (pin "11") (pin "12") (pin "13") (pin "14") (pin "2") (pin "3") (pin "4") (pin "5") (pin "6") (pin "7") (pin "8") (pin "9"))

 (symbol (lib_id "power:+5V") (at 49.53 171.45 0) (unit 1) (in_bom yes) (on_board yes) (fields_autoplaced)
  (property "Reference" "#PWR04" (id 0) (at 49.53 175.26 0) (effects (font (size 1.27 1.27)) hide))
  (property "Value" "+5V" (id 1) (at 49.53 166.37 0))
  (property "Footprint" "" (id 2) (at 49.53 171.45 0) (effects (font (size 1.27 1.27)) hide))
  (property "Datasheet" "" (id 3) (at 49.53 171.45 0) (effects (font (size 1.27 1.27)) hide)) (pin "1"))

 (symbol (lib_id "power:+3V3") (at 147.32 46.99 0) (unit 1) (in_bom yes) (on_board yes) (fields_autoplaced)
  (property "Reference" "#PWR0104" (id 0) (at 147.32 50.8 0) (effects (font (size 1.27 1.27)) hide))
  (property "Value" "+3V3" (id 1) (at 147.32 41.91 0))
  (property "Footprint" "" (id 2) (at 147.32 46.99 0) (effects (font (size 1.27 1.27)) hide))
  (property "Datasheet" "" (id 3) (at 147.32 46.99 0) (effects (font (size 1.27 1.27)) hide)) (pin "1"))

 (symbol (lib_id "power:+5V") (at 105.41 44.45 0) (unit 1) (in_bom yes) (on_board yes) (fields_autoplaced)
  (property "Reference" "#PWR07" (id 0) (at 105.41 48.26 0) (effects (font (size 1.27 1.27)) hide))
  (property "Value" "+5V" (id 1) (at 105.41 39.37 0))
  (property "Footprint" "" (id 2) (at 105.41 44.45 0) (effects (font (size 1.27 1.27)) hide))
  (property "Datasheet" "" (id 3) (at 105.41 44.45 0) (effects (font (size 1.27 1.27)) hide)) (pin "1"))

 (symbol (lib_id "power:GND") (at 208.28 105.41 0) (unit 1) (in_bom yes) (on_board yes) (fields_autoplaced)
  (property "Reference" "#PWR03" (id 0) (at 208.28 111.76 0) (effects (font (size 1.27 1.27)) hide))
  (property "Value" "GND" (id 1) (at 208.28 110.49 0))
  (property "Footprint" "" (id 2) (at 208.28 105.41 0) (effects (font (size 1.27 1.27)) hide))
  (property "Datasheet" "" (id 3) (at 208.28 105.41 0) (effects (font (size 1.27 1.27)) hide)) (pin "1"))

 (symbol (lib_id "PiHat:Pico_Connector") (at 101.6 43.18 0) (mirror y) (unit 1) (in_bom yes) (on_board yes)
  (property "Reference" "J3" (id 0) (at 102.87 59.69 0) (effects (font (size 1.27 1.27)) (justify left)))
  (property "Value" "Pico_Connector" (id 1) (at 96.52 57.15 0) (effects (font (size 1.27 1.27)) (justify left)))
  (property "Footprint" "Connector_PinSocket_2.54mm:PinSocket_1x04_P2.54mm_Vertical" (id 2) (at 101.6 43.18 0) (effects (font (size 1.27 1.27)) hide))
  (property "Datasheet" "" (id 3) (at 101.6 43.18 0) (effects (font (size 1.27 1.27)) hide)) (pin "1") (pin "2") (pin "3") (pin "4"))

 (symbol (lib_id "power:GND") (at 154.94 120.65 0) (unit 1) (in_bom yes) (on_board yes) (fields_autoplaced)
  (property "Reference" "#PWR01" (id 0) (at 154.94 127 0) (effects (font (size 1.27 1.27)) hide))
  (property "Value" "GND" (id 1) (at 154.94 125.73 0))
  (property "Footprint" "" (id 2) (at 154.94 120.65 0) (effects (font (size 1.27 1.27)) hide))
  (property "Datasheet" "" (id 3) (at 154.94 120.65 0) (effects (font (size 1.27 1.27)) hide)) (pin "1"))

 (symbol (lib_id "power:+3V3") (at 40.64 173.99 0) (unit 1) (in_bom yes) (on_board yes)
  (property "Reference" "#PWR0103" (id 0) (at 40.64 177.8 0) (effects (font (size 1.27 1.27)) hide))
  (property "Value" "+3V3" (id 1) (at 40.64 168.91 0))
  (property "Footprint" "" (id 2) (at 40.64 173.99 0) (effects (font (size 1.27 1.27)) hide))
  (property "Datasheet" "" (id 3) (at 40.64 173.99 0) (effects (font (size 1.27 1.27)) hide)) (pin "1"))

 (symbol (lib_id "power:PWR_FLAG") (at 40.64 177.8 0) (mirror x) (unit 1) (in_bom yes) (on_board yes) (fields_autoplaced)
  (property "Reference" "#FLG0102" (id 0) (at 40.64 179.705 0) (effects (font (size 1.27 1.27)) hide))
  (property "Value" "PWR_FLAG" (id 1) (at 40.64 182.88 0))
  (property "Footprint" "" (id 2) (at 40.64 177.8 0) (effects (font (size 1.27 1.27)) hide))
  (property "Datasheet" "~" (id 3) (at 40.64 177.8 0) (effects (font (size 1.27 1.27)) hide)) (pin "1"))

 (symbol (lib_id "Device:C_Polarized") (at 130.81 40.64 270) (unit 1) (in_bom yes) (on_board yes) (fields_autoplaced)
  (property "Reference" "C1" (id 0) (at 131.699 33.02 90))
  (property "Value" "C_Polarized" (id 1) (at 131.699 35.56 90))
  (property "Footprint" "Capacitor_THT:CP_Radial_D6.3mm_P2.50mm" (id 2) (at 127 41.6052 0) (effects (font (size 1.27 1.27)) hide))
  (property "Datasheet" "~" (id 3) (at 130.81 40.64 0) (effects (font (size 1.27 1.27)) hide)) (pin "1") (pin "2"))

 (symbol (lib_id "power:+3V3") (at 203.2 101.6 0) (mirror x) (unit 1) (in_bom yes) (on_board yes) (fields_autoplaced)
  (property "Reference" "#PWR0101" (id 0) (at 203.2 97.79 0) (effects (font (size 1.27 1.27)) hide))
  (property "Value" "+3V3" (id 1) (at 203.2 106.68 0))
  (property "Footprint" "" (id 2) (at 203.2 101.6 0) (effects (font (size 1.27 1.27)) hide))
  (property "Datasheet" "" (id 3) (at 203.2 101.6 0) (effects (font (size 1.27 1.27)) hide)) (pin "1"))

 (symbol (lib_id "power:GND") (at 203.2 57.15 0) (unit 1) (in_bom yes) (on_board yes) (fields_autoplaced)
  (property "Reference" "#PWR02" (id 0) (at 203.2 63.5 0) (effects (font (size 1.27 1.27)) hide))
  (property "Value" "GND" (id 1) (at 203.2 62.23 0))
  (property "Footprint" "" (id 2) (at 203.2 57.15 0) (effects (font (size 1.27 1.27)) hide))
  (property "Datasheet" "" (id 3) (at 203.2 57.15 0) (effects (font (size 1.27 1.27)) hide)) (pin "1"))

 (sheet_instances (path "" (page "1")))

)
